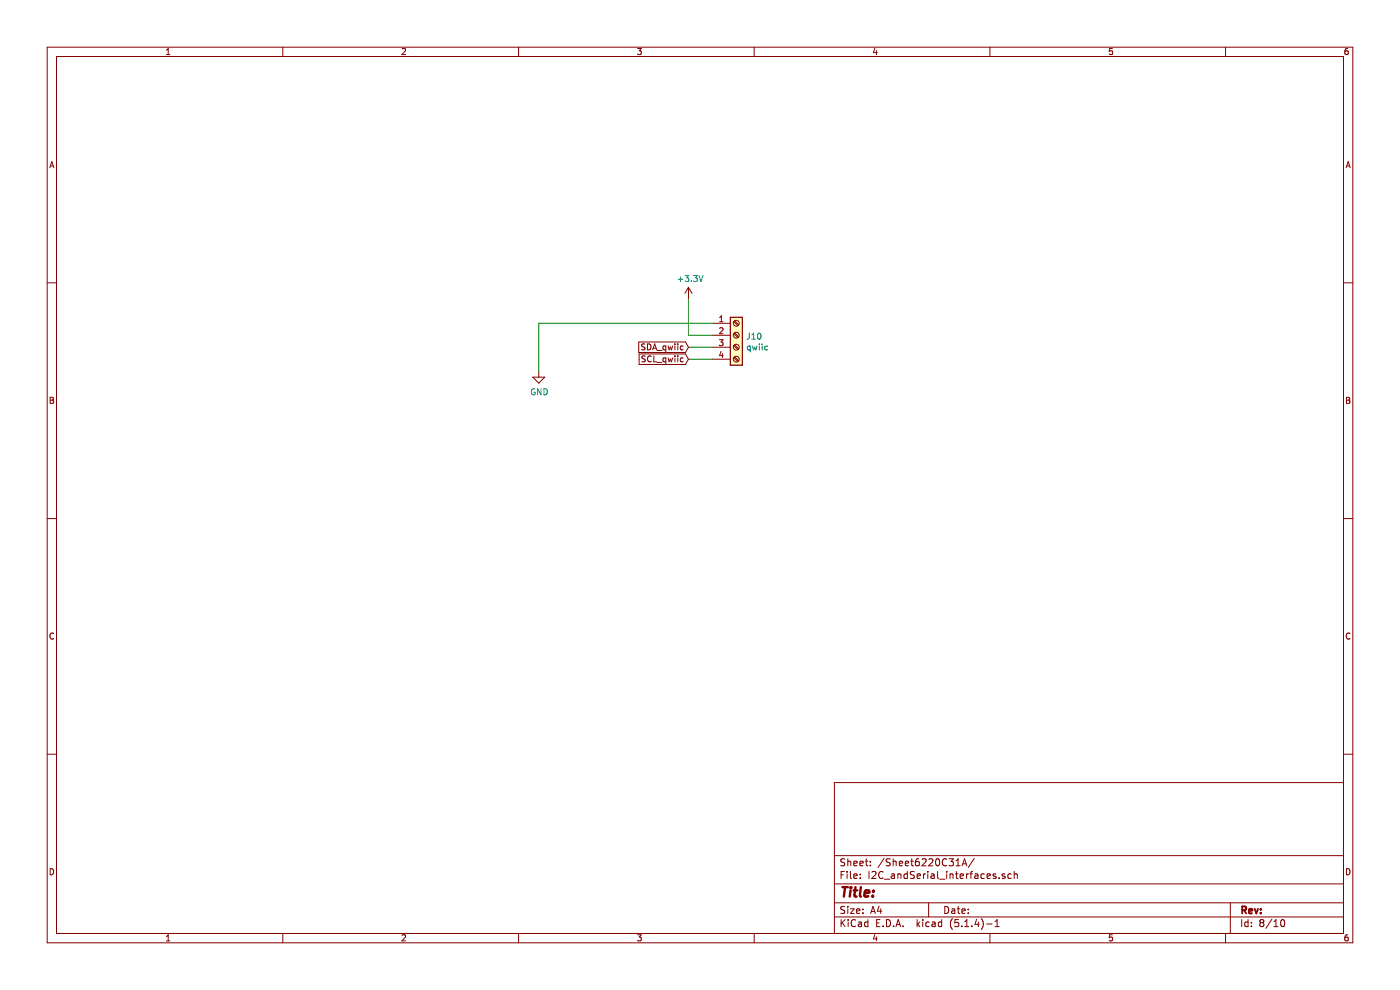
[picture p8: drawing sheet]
EESchema Schematic File Version 4
LIBS:CameraTriggerSensorNodeOnly-cache
EELAYER 30 0
EELAYER END
$Descr A4 11693 8268
encoding utf-8
Sheet 8 10
Title ""
Date ""
Rev ""
Comp ""
Comment1 ""
Comment2 ""
Comment3 ""
Comment4 ""
$EndDescr
Text GLabel 5750 2900 0    50   Input ~ 0
SDA_qwiic
Text GLabel 5750 3000 0    50   Input ~ 0
SCL_qwiic
$Comp
L power:GND #PWR051
U 1 1
P 4500 3100
F 0 "#PWR051" H 4500 2850 50  0001 C CNN
F 1 "GND" H 4505 2927 50  0000 C CNN
F 2 "" H 4500 3100 50  0001 C CNN
F 3 "" H 4500 3100 50  0001 C CNN
	1    4500 3100
	1    0    0    -1  
$EndComp
$Comp
L Connector:Screw_Terminal_01x04 J10
U 1 1
P 6150 2800
F 0 "J10" H 6230 2792 50  0000 L CNN
F 1 "qwiic" H 6230 2701 50  0000 L CNN
F 2 "Connector_JST:JST_SH_SM04B-SRSS-TB_1x04-1MP_P1.00mm_Horizontal" H 6150 2800 50  0001 C CNN
F 3 "~" H 6150 2800 50  0001 C CNN
F 4 "C160404" H 6150 2800 50  0001 C CNN "LCSC"
	1    6150 2800
	1    0    0    -1  
$EndComp
Wire Wire Line
	5950 2700 4500 2700
Wire Wire Line
	4500 2700 4500 3100
Wire Wire Line
	5750 2900 5950 2900
Wire Wire Line
	5750 3000 5950 3000
$Comp
L power:+3.3V #PWR052
U 1 1
P 5750 2500
F 0 "#PWR052" H 5750 2350 50  0001 C CNN
F 1 "+3.3V" H 5765 2673 50  0000 C CNN
F 2 "" H 5750 2500 50  0001 C CNN
F 3 "" H 5750 2500 50  0001 C CNN
	1    5750 2500
	1    0    0    -1  
$EndComp
Wire Wire Line
	5750 2500 5750 2800
Wire Wire Line
	5750 2800 5950 2800
$EndSCHEMATC
